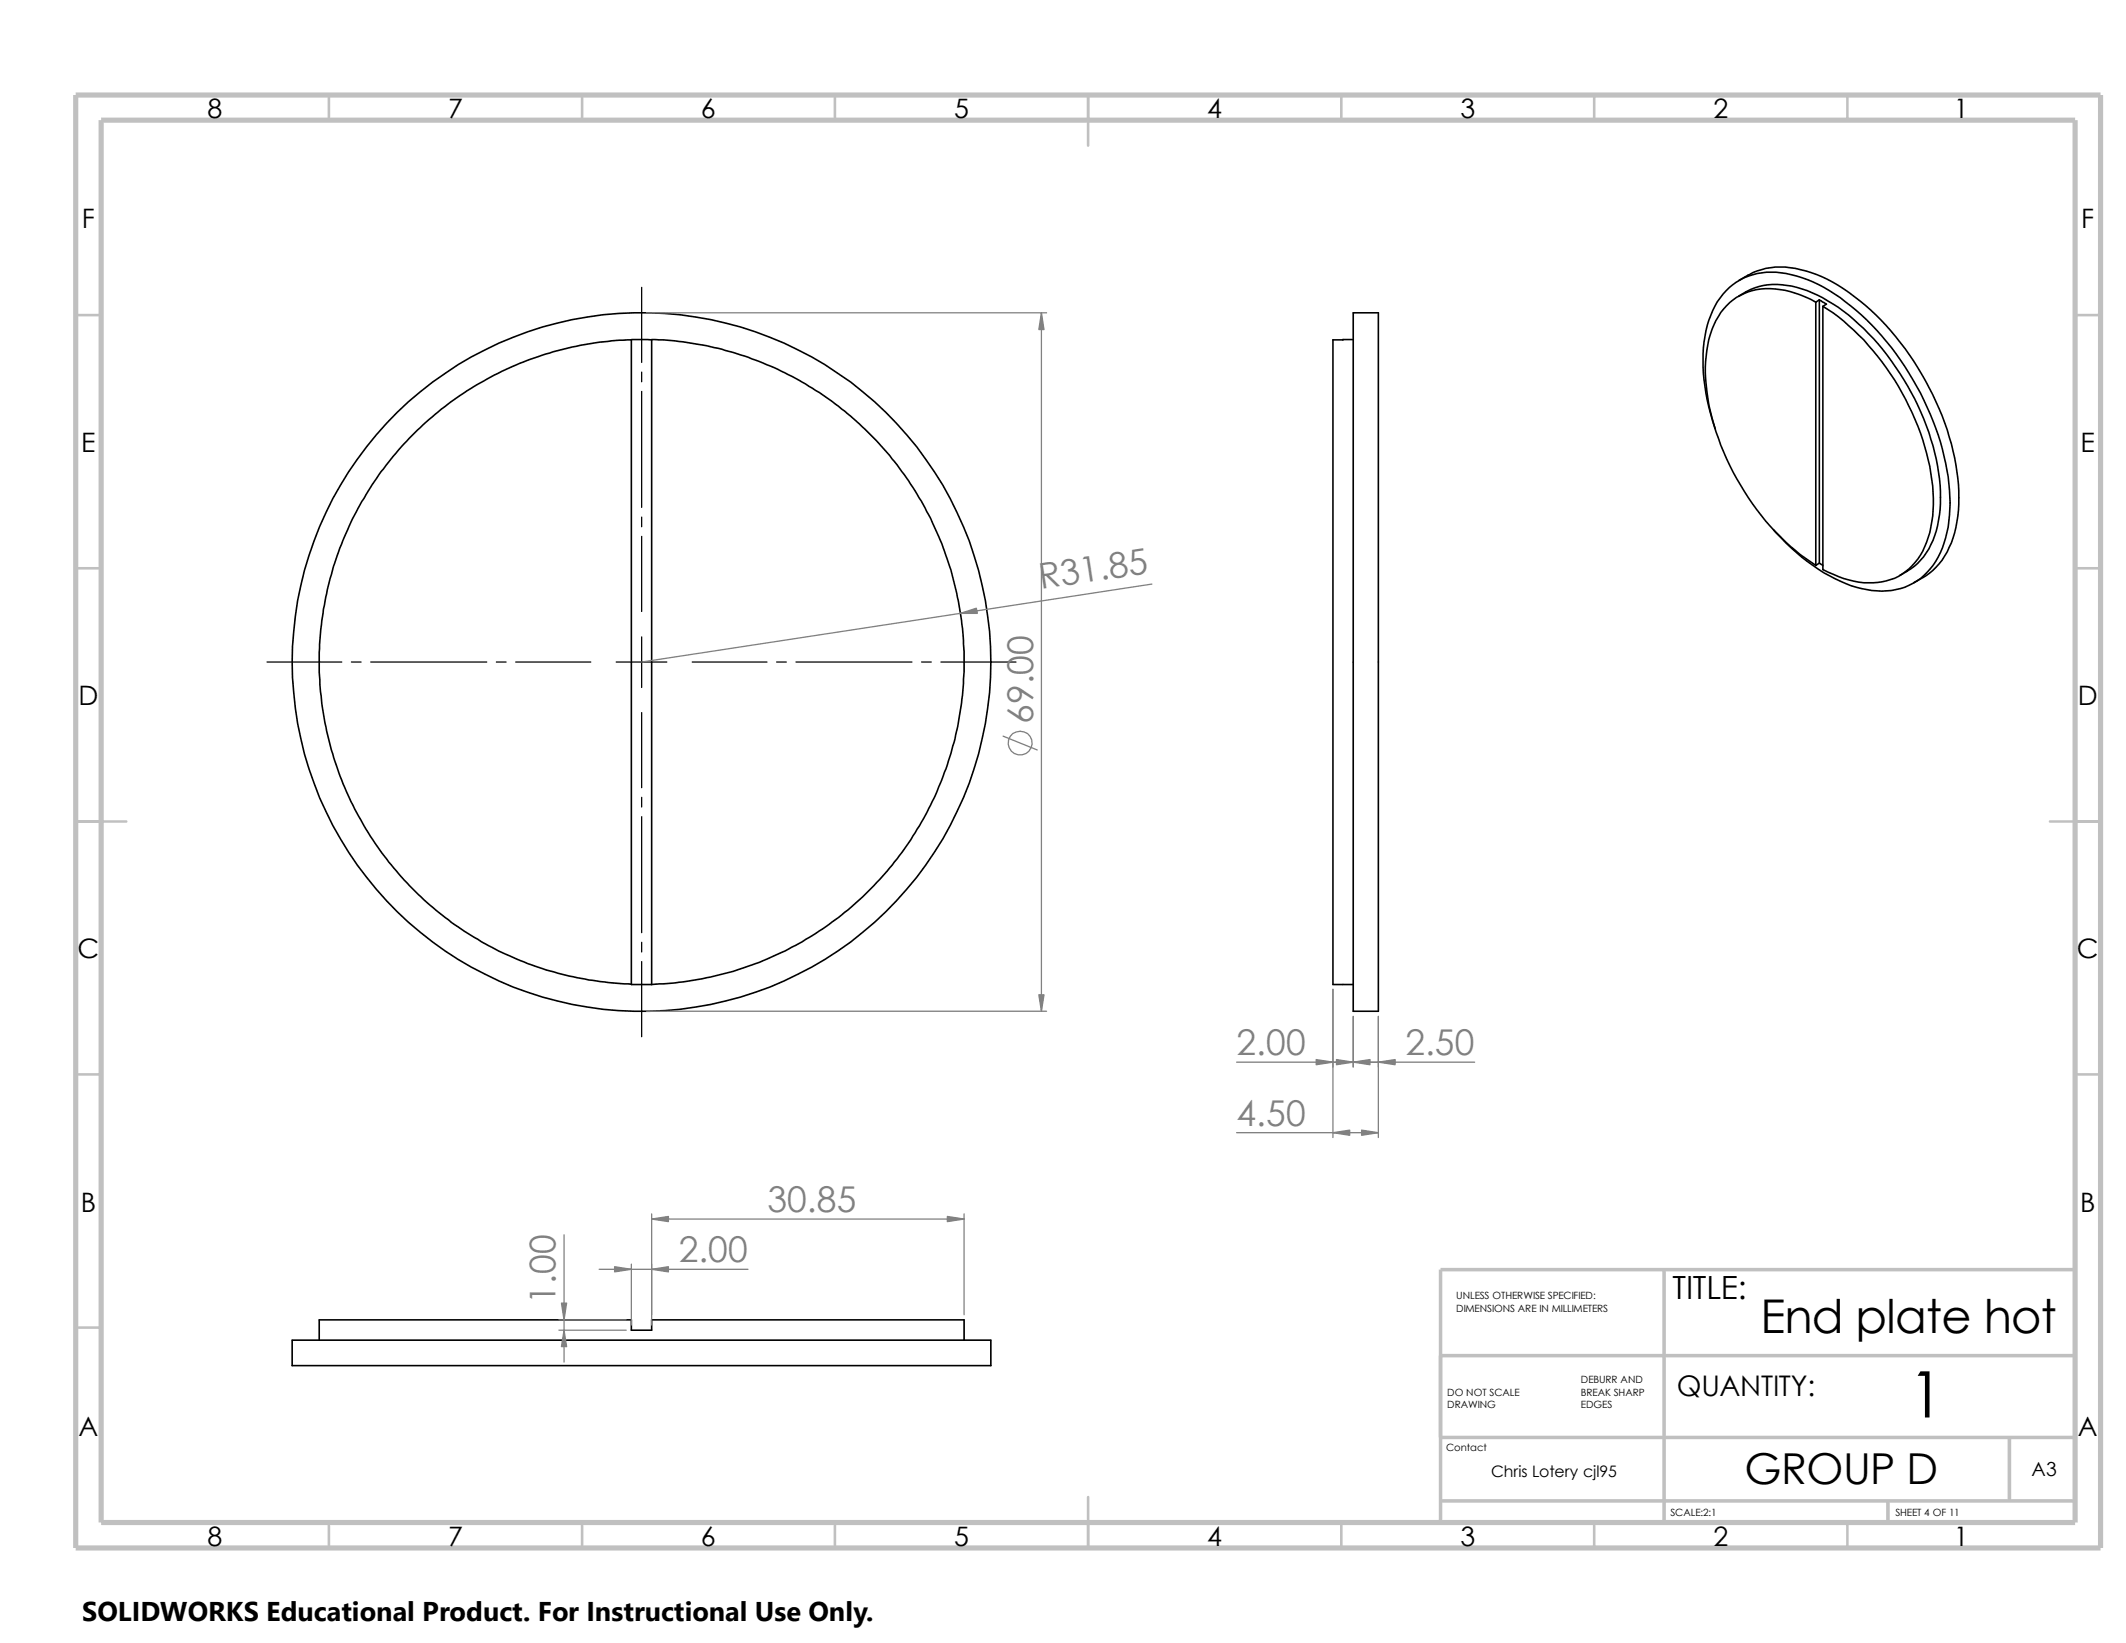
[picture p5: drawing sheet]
<svg xmlns="http://www.w3.org/2000/svg" width="279mm" height="216mm" viewBox="0 0 279 216" stroke-linecap="round" stroke-linejoin="round" font-family="sans-serif">
<g fill="none" stroke="#c0c0c0" stroke-width=".34">
<path d="M43.2 12.5v3.3M76.5 12.5v3.3M109.7 12.5v3.3M143 12.5v6.6M176.3 12.5v3.3M209.5 12.5v3.3M242.8 12.5v3.3M9.9 41.4h3.4M272.7 41.4h3.4M9.9 74.7h3.4M272.7 74.7h3.4M9.9 107.9h6.7"/>
<path d="M269.4 107.9h6.7M9.9 141.2h3.4M272.7 141.2h3.4M9.9 174.5h3.4M143 196.7v6.7M43.2 200.1v3.3M76.5 200.1v3.3M109.7 200.1v3.3M176.3 200.1v3.3M209.5 200.1v3.3M242.8 200.1v3.3"/>
</g>
<path d="M189.3 178.1h83.4M218.7 166.8v33.3M272.7 166.8h-83.4v33.3M189.3 188.9h83.4M189.3 197.2h83.4M248.1 197.2v2.9M264.1 188.8v8.4" fill="none" stroke="#c0c0c0" stroke-width=".47"/>
<path d="M9.9 12.5h266.2v190.9h-266.2zM13.3 15.8h259.4v184.3h-259.4z" fill="none" stroke="#c0c0c0" stroke-width=".68" stroke-linecap="butt"/>
<g fill="none" stroke="#000" stroke-width=".21">
<path d="M228.5 38.9a8.6 8.6 0 0 1 7.6-1.1 21.4 21.4 0 0 1 9.5 6.1 34.1 34.1 0 0 1 9.4 19.9 15.4 15.4 0 0 1-1.5 8.3 8.3 8.3 0 0 1-3.8 3.5M228.6 36.8a9.5 9.5 0 0 1 6.6-1.6 17.7 17.7 0 0 1 9.2 4.3 37.5 37.5 0 0 1 12.6 21.6 19.8 19.8 0 0 1-.5 10.2 9.3 9.3 0 0 1-5 5.3M238.6 39.7v34.6M238.6 39.7a11.5 11.5 0 0 0-8.3-1.5 7.9 7.9 0 0 0-5.5 5.7 18.9 18.9 0 0 0-.2 9.3 35.3 35.3 0 0 0 12 19.7l2 1.4M239.1 39.4l-.5 .3M239.1 39.4v34.6M239.1 39.4l.9 .6-.4 .3M83 44.7h2.6v84.7M83 44.7v84.7h2.6M83 44.7a42.4 42.4 0 0 0-41 42.3 42.4 42.4 0 0 0 41 42.3M85.6 44.6a42.4 42.4 0 0 1 41.1 42.4 42.4 42.4 0 0 1-41.1 42.4M177.8 44.6l-2.6 .1v84.7h2.6"/>
<path d="M177.8 41.1h3.3v91.8h-3.3zM225.4 56.3a25 25 0 0 1-1.2-12.8 10.3 10.3 0 0 1 3.5-6.1 9.2 9.2 0 0 1 8.4-1.1 24 24 0 0 1 10.6 7.1 38 38 0 0 1 9.3 19.3 17.8 17.8 0 0 1-1.3 10.5 8.3 8.3 0 0 1-9.4 4.3 18.7 18.7 0 0 1-7.8-3.7l-2-1.7-2.4-2.5M239.6 40.3a30 30 0 0 1 10.4 11.3 31.2 31.2 0 0 1 4.1 13.9 13 13 0 0 1-2 7.9 7.4 7.4 0 0 1-7.2 3.2 14.2 14.2 0 0 1-5.3-1.8zM239.1 74l.5 .3M239.1 74l-.5 .3M176.5 129.4h.1M38.4 176.1h91.8v3.4h-91.8zM42 176.1v-2.7h41v1.4h2.6v-1.4h41.1v2.7"/>
<circle cx="84.3" cy="87" r="45.9"/>
</g>
<g fill="none" stroke="#000" stroke-width=".17">
<path d="M84.3 37.8v9.8M84.3 48.9v1.3M84.3 51.4v15.3M84.3 67.9v1.3M84.3 70.5v9.8M35.1 87h9.8M46.2 87h1.3M48.7 87h15.3M65.2 87h1.3M67.8 87h9.8M81 87h6.6M84.3 83.7v6.6"/>
<path d="M84.3 93.6v9.9M91 87h9.8M102.1 87h1.2M104.6 87h15.2M121.1 87h1.3M123.7 87h9.8M84.3 104.8v1.2M84.3 107.3v15.3M84.3 123.8v1.3M84.3 126.4v9.8"/>
</g>
<g fill="none" stroke="#808080" stroke-width=".17">
<path d="M85 41.1h52.5M136.9 41.1v91.8M151.4 76.8l-67.1 10.2M131.8 96.7l4.5 1.9M85 132.9h52.5M162.5 139.6h31.3M175.2 130v19.5M177.8 133.6v6.6M181.1 133.6v15.9M85.6 159.5v14.6M126.7 159.5v13.3M162.5 148.8h18.6"/>
<path d="M73.4 174.8h8.9M73.4 173.4h8.9M74.1 162.3v16.7M78.7 166.8h19.6M83 166.1v8M85.6 160.2h41.1"/>
<circle cx="134.1" cy="97.7" r="1.56"/>
</g>
<g fill="#808080" stroke="#808080" stroke-width=".17">
<path d="M136.5 130.7h.7l-.3 2.2z"/>
<path d="M136.9 41.1l.3 2.2h-.7z"/>
<path d="M126.2 80.6l2.1-.7 .1 .7z"/>
<path d="M177.8 139.6l2.2-.4v.7z"/>
<path d="M173 139.2l2.2 .4-2.2 .3z"/>
<path d="M175.6 139.2l2.2 .4-2.2 .3z"/>
<path d="M181.1 139.6l2.2-.4v.7z"/>
<path d="M175.2 148.8l2.2-.3v.7z"/>
<path d="M178.9 148.5l2.2 .3-2.2 .4z"/>
<path d="M85.6 160.2l2.2-.3v.6z"/>
<path d="M124.5 159.9l2.2 .3-2.2 .3z"/>
<path d="M85.6 166.8l2.2-.3v.6z"/>
<path d="M80.8 166.5l2.2 .3-2.2 .3z"/>
<path d="M74.1 174.8l.4 2.2h-.7z"/>
<path d="M73.8 171.2h.7l-.4 2.2z"/>
</g>
<path d="M10.8 209.2h104.1v6.7h-104.1z" fill="#fff"/>
<text font-size="8.4" x="250.8" y="186.3">1</text>
<text font-size="6.1" x="231.4" y="175.2">End plate hot</text>
<text font-size="5.6" x="229.3" y="195">GROUP D</text>
<g font-size="4.7" fill="#808080">
<text x="136.8" y="77.4" transform="rotate(-9 136.8 77.4)">R31.85</text>
<text x="135.8" y="95.1" transform="rotate(-90 135.8 95.1)">69.00</text>
<text x="162.5" y="138.6">2.00</text>
<text x="184.7" y="138.6">2.50</text>
<text x="162.5" y="147.9">4.50</text>
<text x="100.9" y="159.3">30.85</text>
<text x="89.2" y="165.9">2.00</text>
<text x="73" y="171.3" transform="rotate(-90 73 171.3)">1.00</text>
</g>
<text font-size="4.2" x="219.8" y="170.7">TITLE:</text>
<text font-size="3.7" x="220.4" y="183.5">QUANTITY:</text>
<text font-size="3.6" x="10.8" y="213">SOLIDWORKS Educational Product. For Instructional Use Only.</text>
<g font-size="3.5">
<text x="27.3" y="15.5">8</text>
<text x="58.9" y="15.5">7</text>
<text x="92.1" y="15.5">6</text>
<text x="125.4" y="15.5">5</text>
<text x="158.7" y="15.5">4</text>
<text x="191.9" y="15.5">3</text>
<text x="225.2" y="15.5">2</text>
<text x="256.8" y="15.5">1</text>
<text x="10.8" y="30">F</text>
<text x="273.5" y="30">F</text>
<text x="10.7" y="59.4">E</text>
<text x="273.4" y="59.4">E</text>
<text x="10.3" y="92.7">D</text>
<text x="273.1" y="92.7">D</text>
<text x="10.2" y="125.9">C</text>
<text x="273" y="125.9">C</text>
<text x="10.6" y="159.2">B</text>
<text x="273.4" y="159.2">B</text>
<text x="10.3" y="188.6">A</text>
<text x="273.1" y="188.6">A</text>
<text x="27.3" y="203.1">8</text>
<text x="58.9" y="203.1">7</text>
<text x="92.1" y="203.1">6</text>
<text x="125.4" y="203.1">5</text>
<text x="158.7" y="203.1">4</text>
<text x="191.9" y="203.1">3</text>
<text x="225.2" y="203.1">2</text>
<text x="256.8" y="203.1">1</text>
</g>
<text font-size="2.5" x="267" y="194">A3</text>
<text font-size="2.1" x="196" y="194.1">Chris Lotery cjl95</text>
<g font-size="1.3">
<text x="191.4" y="172.3">DIMENSIONS ARE IN MILLIMETERS</text>
<text x="191.4" y="170.7">UNLESS OTHERWISE SPECIFIED:</text>
<text x="190.2" y="185.1">DRAWING</text>
<text x="190.2" y="183.4">DO NOT SCALE</text>
<text x="207.8" y="185.1">EDGES</text>
<text x="207.8" y="183.4">BREAK SHARP</text>
<text x="207.8" y="181.8">DEBURR AND</text>
<text x="190.1" y="190.7">Contact</text>
<text x="219.5" y="199.2">SCALE:2:1</text>
<text x="249.1" y="199.2">SHEET 4 OF 11</text>
</g>
</svg>
